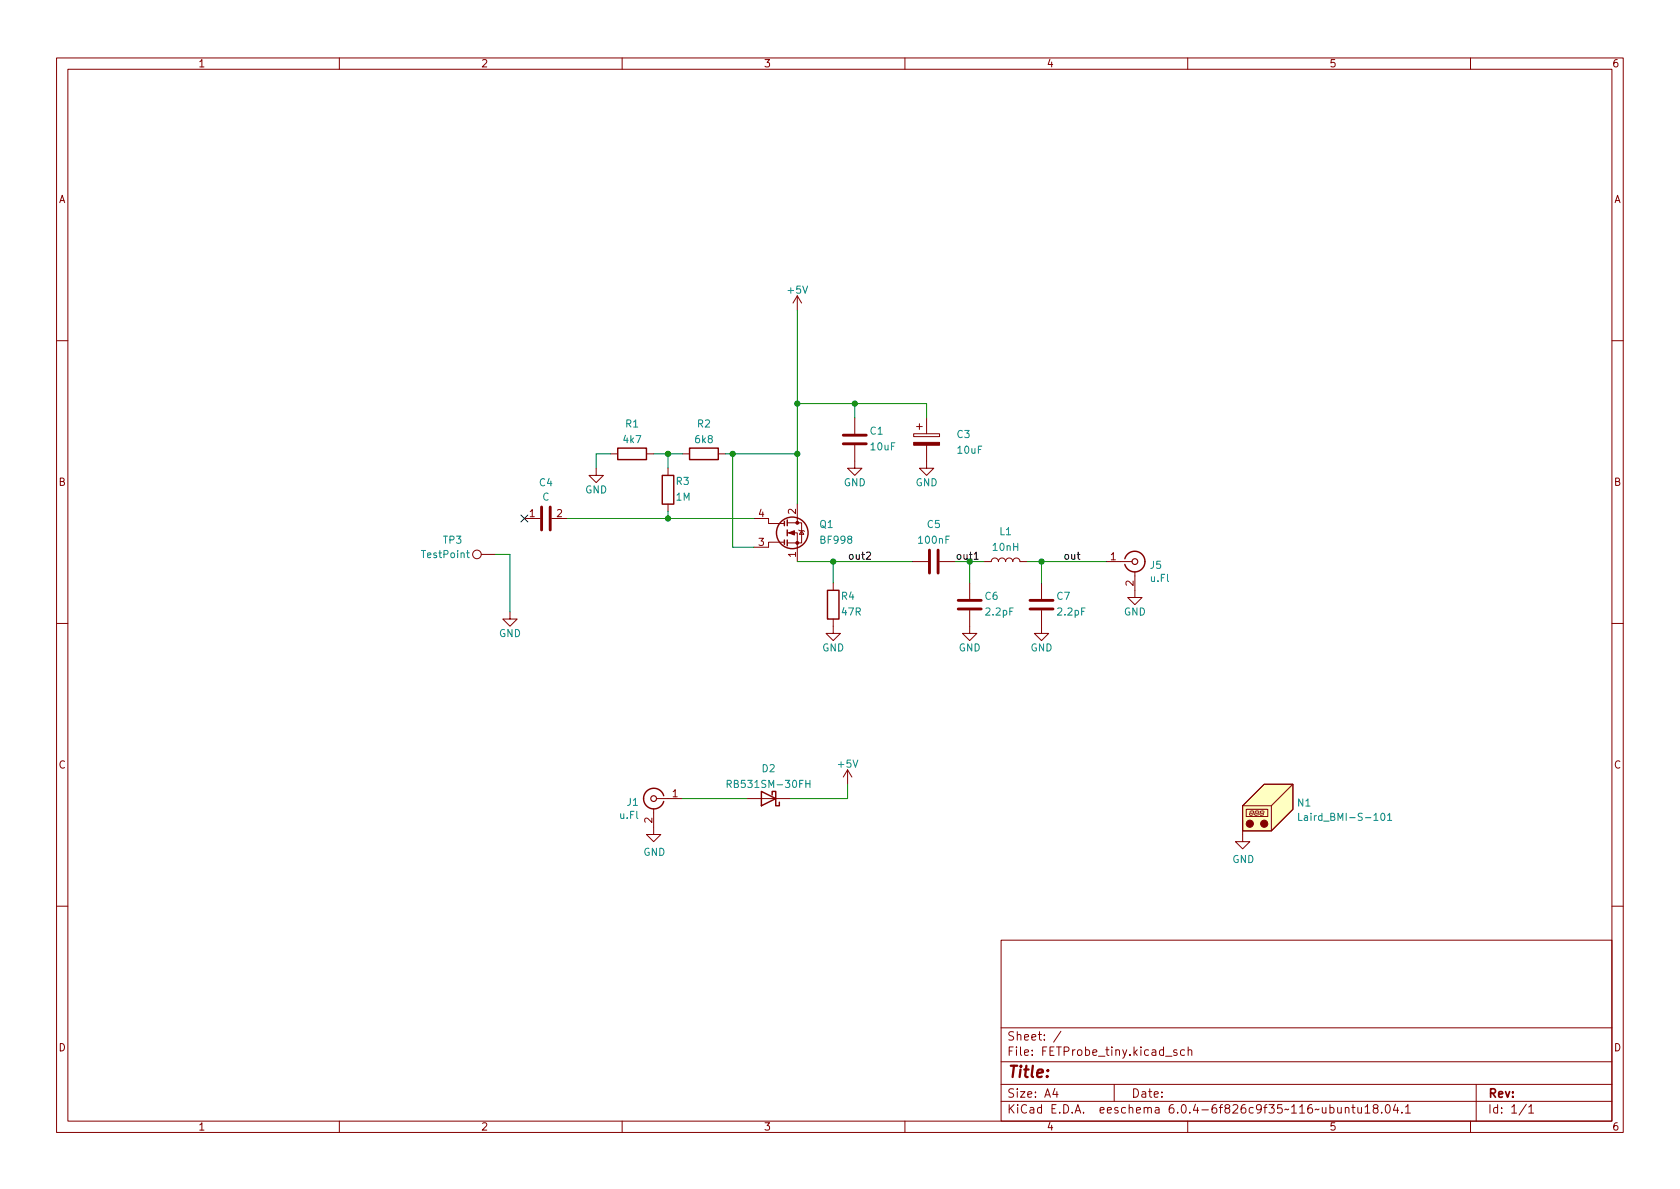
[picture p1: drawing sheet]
<svg xmlns="http://www.w3.org/2000/svg" width="297mm" height="210mm" viewBox="0 0 297 210" stroke-linecap="round" stroke-linejoin="round" font-family="sans-serif">
<g fill="none" stroke="#840000" stroke-width=".18">
<path d="M10 10.2h277v190.1h-277zM12 12.2h273v186.1h-273zM60 10.2v2M110 10.2v2M160 10.2v2M210 10.2v2M260 10.2v2M141 52.3l-.8 1.3M141 52.3v2.6M141 52.3l.7 1.3M10 60.2h2M151.1 78.7v4.1h1.3l-1.3 1.3-1.2-1.3h1.2"/>
<path d="M151.1 73.9v2.8M161.5 76.7h4.6v.5h-4.6zM162.1 75.4h1M162.6 74.9v1M163.8 78.7v4.1h1.3l-1.3 1.3-1.2-1.3h1.2M163.8 73.9v2.8M285 60.2h2M85.1 98h2.5M92.7 91.7h2.8M97.5 91.7h2.8M105.4 82.8v1.3h1.3l-1.3 1.2-1.3-1.2h1.3M107.9 80.3h1.3"/>
<path d="M114.3 80.3h1.3M118.1 82.8v1.3M118.1 89.1v1.3M120.6 80.3h1.3M127 80.3h1.3M133.3 91.7h2.6v.9h2.8M138.7 95.9h-2.8v.9h-2.6M139.2 94.2h1.8v5.1M139.2 92.5h2.5v3.5h-2.5M141 89.1v3.4M141.2 93.7l.2 .1h.7l.1 .2M141.7 93.8l.4 .7h-.7z"/>
<path d="M161.3 99.3h2.8M166.1 99.3h2.8M174 99.3h1.3a.64 .64 0 0 1 .6-.6 .64 .64 0 0 1 .6 .6 .64 .64 0 0 1 .7-.6 .64 .64 0 0 1 .6 .6 .64 .64 0 0 1 .6-.6 .64 .64 0 0 1 .7 .6 .64 .64 0 0 1 .6-.6 .64 .64 0 0 1 .6 .6h1.3M195.6 99.3h4.6M10 110.2h2M90.2 108.2v1.3h1.2l-1.2 1.2-1.3-1.2h1.3M147.3 109.5v2.5h1.3l-1.3 1.3-1.3-1.3h1.3M147.3 103.1v1.3M171.4 107.9v4.1h1.3l-1.3 1.3-1.2-1.3h1.2M171.4 103.1v2.8M184.1 107.9v4.1h1.3l-1.3 1.3-1.2-1.3h1.2M184.1 103.1v2.8"/>
<path d="M200.7 101.1v4.6h1.2l-1.2 1.2-1.3-1.2h1.3M285 110.2h2M149.9 136.1l-.8 1.3M149.9 136.1v2.6M149.9 136.1l.7 1.3M223.5 138.7h5.1v4.4l-3.8 3.8h-5.1v-4.4zM228.6 138.7l-3.8 3.8h-5.1M115.6 143v4.6h1.2l-1.2 1.2-1.3-1.2h1.3M116.1 141.2h4.5M132.1 141.2h7.6M219.7 145v3.8h1.3l-1.3 1.3-1.3-1.3h1.3M220.3 143.1h3.9v1.3h-3.9z"/>
<path d="M221 143.9l-.1 .2M221 144.2h.4M221.1 143.5l-.1 .2M221.1 143.8h.3M221.2 143.4h.3M221.6 143.9l-.1 .2M221.7 143.5l-.1 .2M221.9 143.9l-.1 .2M221.9 144.2h.4M222 143.5l-.1 .2M222 143.8h.3M222.1 143.4h.3"/>
<path d="M222.5 143.9l-.1 .2M222.6 143.5l-.1 .2M222.8 143.9l-.1 .2M222.8 144.2h.4M222.9 143.5l-.1 .2M222.9 143.8h.3M223 143.4h.3M223.4 143.9l-.1 .2M223.5 143.5l-.1 .2M224.8 142.5v4.4M10 160.2h2M177 166.3h108v32h-108z"/>
<path d="M285 160.2h2M60 198.3v2M110 198.3v2M160 198.3v2M177 194.8h108M177 191.8h108M177 187.8h108M177 181.8h108M186.5 192.5l-.4 1h1M186.9 193v1M187.6 182.4l-1.3 1.9M197 191.8v3"/>
<path d="M206.1 186.8h1.1M208.1 185.7l-.4-.1-.2 .2 .1 .3 .5 .1v.4h-.6M209.4 185.7l-.4-.1-.3 .3v.4l.2 .3h.5M210 198.3v2M210.1 185.8l.2-.2 .3 .1 .1 .9M210.1 185.1v1.5M236.5 195.8l.1 1h.3l.2-.1M237.1 195.8v1M237.9 196l.2-.2 .3 .1 .1 .9M237.9 195.8v1M239 195.8h.6M239.2 195.3v1.3l.4 .2"/>
<path d="M240.1 195.8v1h.4l.2-.1M240.7 195.8v1M241.4 195.8l.4-.5v1.5M241.4 196.8h.8M243.1 196l-.3-.3 .1-.2 .2-.2 .4 .1 .1 .2v.2l-.7 .2-.1 .3v.2l.3 .3h.4l.1-.3v-.4l-.2-.1M244.3 196.7v.1M245.1 195.5l.2-.2a.81 .81 0 0 1 .6 .7 .81 .81 0 0 1-.3 .8h-.2a.81 .81 0 0 1-.3-1.3zM246.7 195.3l-.3 1h.9M247.1 195.8v1M247.9 196.7v.1M248.5 195.8l.4-.5v1.5M248.5 196.8h.9"/>
<path d="M260 198.3v2M261 191.8v6.5M269.9 195.3l-1.3 1.9M270.3 195.8l.4-.5v1.5M270.3 196.8h.9"/>
<circle cx="84.3" cy="98" r=".76"/>
</g>
<path d="M149.1 77h4.1M149.1 78.5h4.1M95.8 89.7v4M97.3 89.7v4M164.3 97.3v4M165.9 97.3v4M169.4 106.2h4.1M169.4 107.7h4.1M182.1 106.2h4.1M182.1 107.7h4.1" fill="none" stroke="#840000" stroke-width=".51"/>
<g fill="none" stroke="#840000" stroke-width=".25">
<path d="M109.2 79.2h5.1v2.1h-5.1zM121.9 79.2h5.1v2.1h-5.1zM117.1 84.1h2v5h-2zM138.7 92.2v.8M138.7 95.5v.8M139.2 91.9v1.1M139.2 93.7v1M139.2 95.5v1M198.9 98.8a1.81 1.81 0 0 1 2.8-1 1.81 1.81 0 0 1 0 3 1.81 1.81 0 0 1-2.8-1M146.3 104.4h2v5.1h-2zM134.6 139.9l2.6 1.3-2.6 1.3zM117.3 140.7a1.81 1.81 0 0 0-2.7-1 1.81 1.81 0 0 0 0 3 1.81 1.81 0 0 0 2.7-1"/>
<path d="M136.5 140.6v-.7h.7v2.6h.6v-.6"/>
<circle cx="140.1" cy="94.2" r="2.79"/>
</g>
<path d="M82.5 97.8h.5M82.7 97.3v1.1l.3 .2M128.6 138.6h.6l.1-.2-.1-.3-.6-.1v1.3M128.9 138.6l.4 .7M142.5 138.6h.7M143.2 138v1.3M229.6 143.8v1.3h.6M244.3 143.9l.1-.1a.68 .68 0 0 1 .5 .6 .68 .68 0 0 1-.5 .7 .84 .84 0 0 1-.1-1.2zM245.3 144.2l.4-.4v1.3M245.3 145.1h.8" fill="none" stroke="#008484" stroke-width=".18"/>
<g fill="#840000" stroke="#840000" stroke-width=".18">
<path d="M139.4 94.2l1.1-.4v.8z"/>
<path d="M161.5 78.2h4.6v.5h-4.6z"/>
<circle cx="141" cy="96" r=".25"/>
<circle cx="141" cy="92.5" r=".25"/>
<circle cx="221" cy="145.7" r=".63"/>
<circle cx="223.5" cy="145.7" r=".63"/>
</g>
<path d="M223.5 138.7h5.1v4.4l-3.8 3.8h-5.1v-4.4z" fill="#ffffc2" stroke="#ffffc2" stroke-width=".18"/>
<g fill="none" stroke="#840000" stroke-width=".2">
<circle cx="200.7" cy="99.3" r=".51"/>
<circle cx="115.6" cy="141.2" r=".51"/>
</g>
<path d="M153.2 97.7l.5-.1 .2 .4-.8 .9h.8M172.3 98.9h.7" fill="none" stroke="#000" stroke-width=".18"/>
<g fill="none" stroke="#008400" stroke-width=".18">
<path d="M141 54.9v34.2M141 71.4h22.8v2.5M151.1 71.4v2.5M87.6 98h2.6v10.2M100.3 91.7h33M107.9 80.3h-2.5v2.5M115.6 80.3h5M118.1 80.3v2.5M118.1 90.4v1.3M128.3 80.3h12.7M129.5 80.3v16.5h3.8M141 99.3h20.3"/>
<path d="M147.3 99.3v3.8M174 99.3h-2.6v3.8M181.6 99.3h14M184.1 99.3v3.8M149.9 138.7v2.5h-10.2M120.6 141.2h11.5"/>
</g>
<path d="M92.1 91.1l1.2 1.2M93.3 91.1l-1.2 1.2" fill="none" stroke="#000084" stroke-width=".18"/>
<g fill="#008400" stroke="#008400" stroke-width=".18">
<circle cx="118.1" cy="91.7" r=".46"/>
<circle cx="118.1" cy="80.3" r=".46"/>
<circle cx="141" cy="80.3" r=".46"/>
<circle cx="141" cy="71.4" r=".46"/>
<circle cx="129.5" cy="80.3" r=".46"/>
<circle cx="147.3" cy="99.3" r=".46"/>
<circle cx="151.1" cy="71.4" r=".46"/>
<circle cx="184.1" cy="99.3" r=".46"/>
<circle cx="171.4" cy="99.3" r=".46"/>
</g>
<text font-size="2.8" fill="#840000" x="178" y="190.6">Title:</text>
<g font-size="2.1" fill="#840000">
<text x="178" y="184">Sheet: /</text>
<text x="178" y="186.7">File: FETProbe_tiny.kicad_sch</text>
<text x="178" y="196.9">KiCad E.D.A. eeschema 6.0.4-6f826c9f35~116~ubuntu18.04.1</text>
<text x="178" y="194.1">Size: A4</text>
<text x="200" y="194.1">Date:</text>
<text x="263" y="194.1">Rev:</text>
<text x="263" y="196.9">Id: 1/1</text>
</g>
<g font-size="1.8" fill="#840000">
<text x="35" y="11.9">1</text>
<text x="85" y="11.9">2</text>
<text x="135" y="11.9">3</text>
<text x="185" y="11.9">4</text>
<text x="235" y="11.9">5</text>
<text x="285" y="11.9">6</text>
<text x="10.3" y="35.9">A</text>
<text x="285.3" y="35.9">A</text>
<text x="10.3" y="85.9">B</text>
<text x="285.3" y="85.9">B</text>
<text x="93.6" y="91.4">1</text>
<text x="98.4" y="91.4">2</text>
<text x="134.1" y="91.4">4</text>
<text x="140.7" y="90.9" transform="rotate(-90 140.7 90.9)">2</text>
<text x="134.1" y="96.5">3</text>
<text x="140.7" y="98.5" transform="rotate(-90 140.7 98.5)">1</text>
<text x="196.4" y="99.1">1</text>
<text x="200.4" y="103.6" transform="rotate(-90 200.4 103.6)">2</text>
<text x="10.3" y="135.9">C</text>
<text x="285.3" y="135.9">C</text>
<text x="118.9" y="141">1</text>
<text x="115.3" y="145.5" transform="rotate(-90 115.3 145.5)">2</text>
<text x="10.3" y="185.9">D</text>
<text x="285.3" y="185.9">D</text>
<text x="35" y="199.9">1</text>
<text x="85" y="199.9">2</text>
<text x="135" y="199.9">3</text>
<text x="185" y="199.9">4</text>
<text x="235" y="199.9">5</text>
<text x="285" y="199.9">6</text>
</g>
<g font-size="1.8" fill="#008484">
<text x="139.4" y="51.9">+5V</text>
<text x="110.6" y="75.6">R1</text>
<text x="123.3" y="75.6">R2</text>
<text x="153.9" y="76.8">C1</text>
<text x="169.2" y="77.4">C3</text>
<text x="110.3" y="78.4">4k7</text>
<text x="123" y="78.4">6k8</text>
<text x="154" y="79.6">10uF</text>
<text x="169.4" y="80.2">10uF</text>
<text x="95.4" y="86">C4</text>
<text x="95.9" y="88.5">C</text>
<text x="103.4" y="87.2">GND</text>
<text x="119.6" y="88.5">1M</text>
<text x="119.6" y="85.7">R3</text>
<text x="149.2" y="86">GND</text>
<text x="161.9" y="86">GND</text>
<text x="144.9" y="93.4">Q1</text>
<text x="164" y="93.4">C5</text>
<text x="176.8" y="94.6">L1</text>
<text x="74.7" y="98.7">TestPoint</text>
<text x="78.4" y="96.1">TP3</text>
<text x="145.2" y="96.1">BF998</text>
<text x="162.5" y="96.1">100nF</text>
<text x="175.6" y="97.4">10nH</text>
<text x="203.4" y="100.6">J5</text>
<text x="148.8" y="106.1">R4</text>
<text x="174.2" y="106.1">C6</text>
<text x="186.9" y="106.1">C7</text>
<text x="203.5" y="102.9">u.Fl</text>
<text x="88.2" y="112.6">GND</text>
<text x="148.9" y="108.8">47R</text>
<text x="174.4" y="108.8">2.2pF</text>
<text x="187.1" y="108.8">2.2pF</text>
<text x="198.7" y="108.8">GND</text>
<text x="145.4" y="115.2">GND</text>
<text x="169.5" y="115.2">GND</text>
<text x="182.2" y="115.2">GND</text>
<text x="134.8" y="136.5">D2</text>
<text x="148.3" y="135.7">+5V</text>
<text x="110.9" y="142.5">J1</text>
<text x="129.4" y="139.3">RB531SM-30FH</text>
<text x="229.5" y="142.6">N1</text>
<text x="109.6" y="144.8">u.Fl</text>
<text x="230.9" y="145.1">Laird_BMI-S-101</text>
<text x="113.7" y="151.3">GND</text>
<text x="217.9" y="152.6">GND</text>
</g>
<g font-size="1.8">
<text x="149.9" y="99">out2</text>
<text x="188" y="99">out</text>
</g>
<text font-size="1.8" fill="#008400" x="168.9" y="99">out1</text>
</svg>
